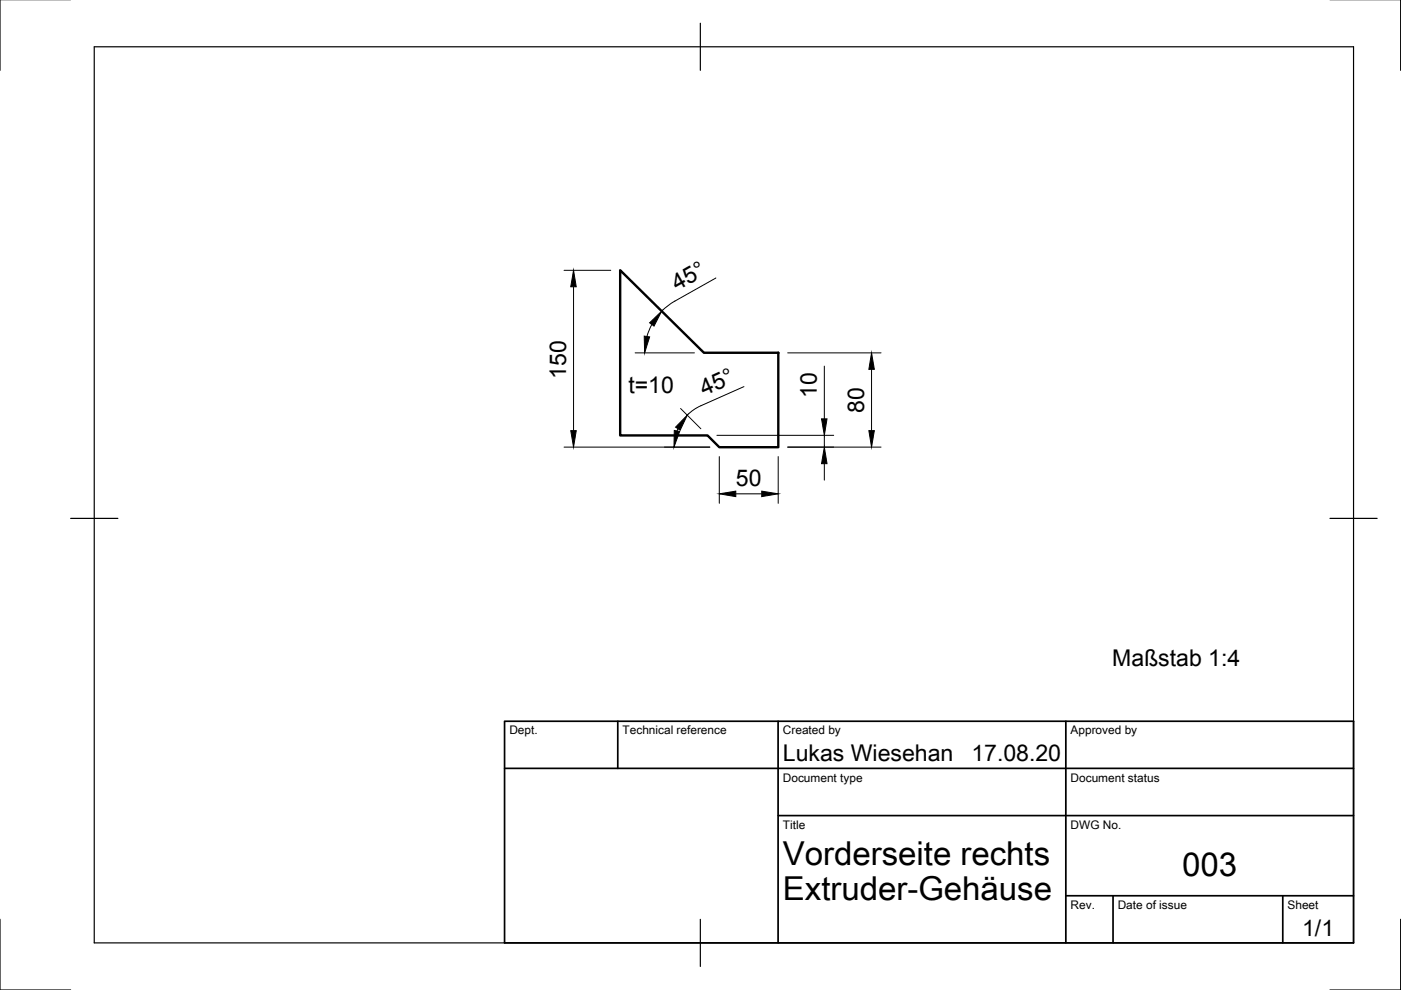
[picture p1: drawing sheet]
<svg xmlns="http://www.w3.org/2000/svg" width="297mm" height="210mm" viewBox="0 0 297 210" stroke-linecap="round" stroke-linejoin="round" font-family="sans-serif">
<!-- layer: Sichtbar -->
<path d="M131.5 57.3l17.7 17.5h15.8v20h-12.5l-2.5-2.5h-18.5z" fill="none" stroke="#000" stroke-width=".51"/>
<!-- layer: Border -->
<path d="M0 -.1v15M297 -.1v15M20 9.9h267v190h-267zM148.5 4.9v10M15 109.9h10M282 109.9h10M0 194.9v15h15M148.5 194.9v10M297 194.9v15h-15" fill="none" stroke="#000" stroke-width=".25"/>
<!-- layer: TitleBlock -->
<path d="M107 152.9h180v47h-180zM131 152.9v10M165 152.9v47M226 152.9v47M107 162.9h180M165 172.9h122M226 189.9h61M236 189.9v10M272 189.9v10" fill="none" stroke="#000" stroke-width=".36"/>
<!-- layer: Dimensions -->
<g fill="none" stroke="#000" stroke-width=".21">
<path d="M119.6 57.3h9.9M151.8 58.9l-8.7 5M121.6 60.8v30.5M134.7 74.8h12.5M138.2 68.8l-1 2.5M143.1 63.8l-1.5 1-1.3 1.2M167 74.8h19.8M174.8 77.6v11.2M184.8 78.3v13M119.6 94.8h30.9M143.7 90.9l-.1 .4M144.3 86.6l4.3 4.3"/>
<path d="M148.6 86l-1.5 .9-1.4 1.1M152 92.3h24.8M152.5 96.8v9.9M157.7 82l-9.1 4M165 96.8v9.9M167 94.8h19.8M174.8 92.3v2.5M174.8 98.3v3.5M156 104.7h5.5"/>
</g>
<path d="M121.6 57.3l.6 3.5h-1.2zM137.7 68.4l2.6-2.4-1.6 3.1zM136.6 71.3l1.1 .1-1 3.4zM184.8 74.8l.6 3.5h-1.2zM121 91.3h1.2l-.6 3.5zM145.7 88l-1.5 3.2-1-.6zM143 91.3l1.1 .2-1.2 3.3zM174.8 94.8l.5 3.5h-1.1zM174.2 88.8h1.1l-.5 3.5zM184.2 91.3h1.2l-.6 3.5zM152.5 104.7l3.5-.6v1.2zM161.5 104.1l3.5 .6-3.5 .6z" fill="#000" stroke="#000" stroke-width=".21"/>
<g font-size="7">
<text x="166" y="183.4">Vorderseite rechts</text>
<text x="250.7" y="185.8">003</text>
<text x="166" y="190.9">Extruder-Gehäuse</text>
</g>
<g font-size="4.9">
<text x="143.6" y="61.8" transform="rotate(-29 143.6 61.8)">45°</text>
<text x="120" y="80.3" transform="rotate(-90 120 80.3)">150</text>
<text x="133.2" y="83.4">t=10</text>
<text x="149.3" y="84" transform="rotate(-24 149.3 84)">45°</text>
<text x="173.2" y="84.3" transform="rotate(-90 173.2 84.3)">10</text>
<text x="183.2" y="87.5" transform="rotate(-90 183.2 87.5)">80</text>
<text x="156" y="103.1">50</text>
<text x="235.8" y="141.3">Maßstab 1:4</text>
<text x="166" y="161.4">Lukas Wiesehan</text>
<text x="206" y="161.4">17.08.20</text>
<text x="276.1" y="198.5">1/1</text>
</g>
<g font-size="2.5">
<text x="108" y="155.7">Dept.</text>
<text x="132" y="155.7">Technical reference</text>
<text x="166" y="155.7">Created by</text>
<text x="227" y="155.7">Approved by</text>
<text x="166" y="165.7">Document type</text>
<text x="227" y="165.7">Document status</text>
<text x="166" y="175.7">Title</text>
<text x="227" y="175.7">DWG No.</text>
<text x="227" y="192.7">Rev.</text>
<text x="237" y="192.7">Date of issue</text>
<text x="273" y="192.7">Sheet</text>
</g>
</svg>
